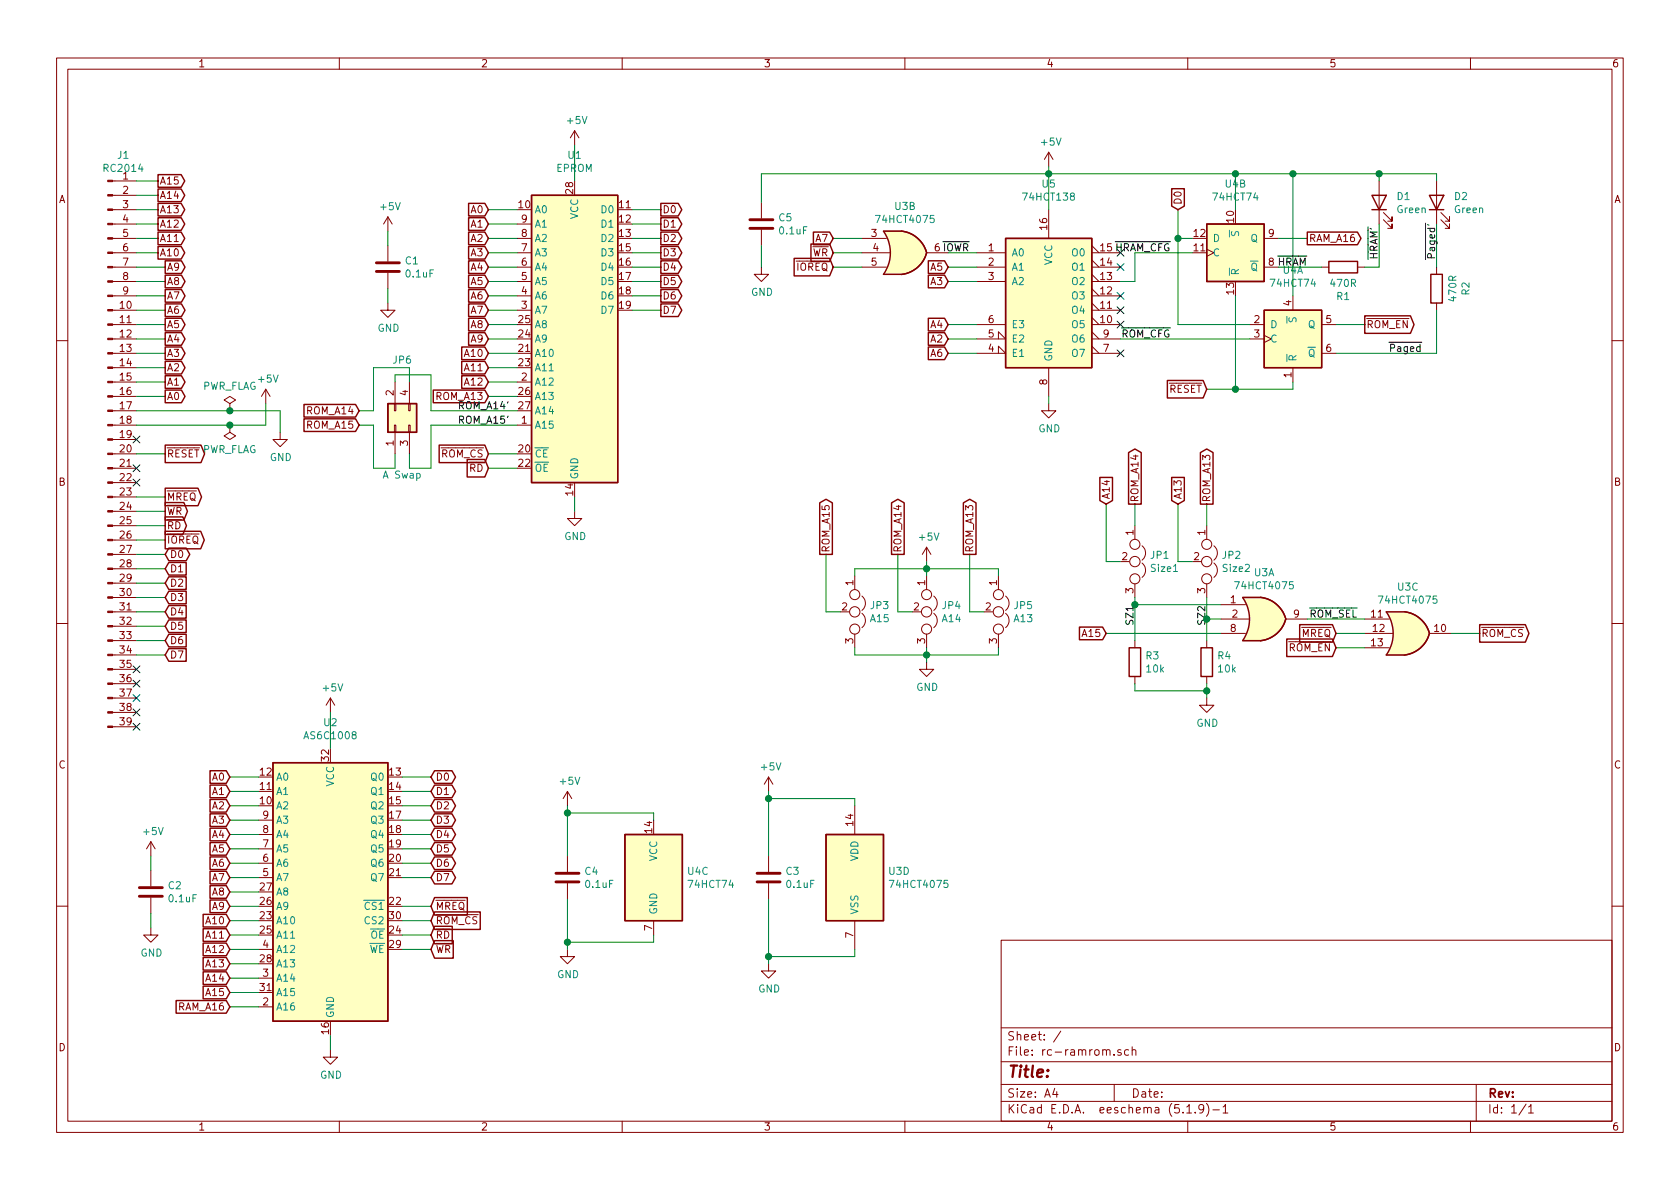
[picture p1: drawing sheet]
EESchema Schematic File Version 4
EELAYER 30 0
EELAYER END
$Descr A4 11693 8268
encoding utf-8
Sheet 1 1
Title ""
Date ""
Rev ""
Comp ""
Comment1 ""
Comment2 ""
Comment3 ""
Comment4 ""
$EndDescr
$Comp
L Connector:Conn_01x39_Male J1
U 1 1
P 750 3150
F 0 "J1" H 858 5231 50  0000 C CNN
F 1 "RC2014" H 858 5140 50  0000 C CNN
F 2 "Connector_PinHeader_2.54mm:PinHeader_1x39_P2.54mm_Vertical" H 750 3150 50  0001 C CNN
F 3 "~" H 750 3150 50  0001 C CNN
	1    750  3150
	1    0    0    -1  
$EndComp
Wire Wire Line
	950  1250 1100 1250
Wire Wire Line
	1100 1350 950  1350
Wire Wire Line
	950  1450 1100 1450
Wire Wire Line
	1100 1550 950  1550
Wire Wire Line
	950  1650 1100 1650
Wire Wire Line
	1100 1750 950  1750
Wire Wire Line
	950  1850 1150 1850
Wire Wire Line
	1150 1950 950  1950
Wire Wire Line
	950  2050 1150 2050
Wire Wire Line
	1150 2150 950  2150
Wire Wire Line
	950  2250 1150 2250
Wire Wire Line
	1150 2350 950  2350
Wire Wire Line
	950  2450 1150 2450
Wire Wire Line
	1150 2550 950  2550
Wire Wire Line
	950  2650 1150 2650
Wire Wire Line
	1150 2750 950  2750
Text GLabel 1100 1250 2    50   Output ~ 0
A15
Text GLabel 1100 1350 2    50   Output ~ 0
A14
Text GLabel 1100 1450 2    50   Output ~ 0
A13
Text GLabel 1150 2750 2    50   Output ~ 0
A0
Text GLabel 1150 2650 2    50   Output ~ 0
A1
Text GLabel 1150 2550 2    50   Output ~ 0
A2
Text GLabel 1150 2450 2    50   Output ~ 0
A3
Text GLabel 1150 2350 2    50   Output ~ 0
A4
Text GLabel 1150 2250 2    50   Output ~ 0
A5
Text GLabel 1150 2150 2    50   Output ~ 0
A6
Text GLabel 1150 2050 2    50   Output ~ 0
A7
Text GLabel 1150 1950 2    50   Output ~ 0
A8
Text GLabel 1150 1850 2    50   Output ~ 0
A9
Text GLabel 1100 1750 2    50   Output ~ 0
A10
Text GLabel 1100 1650 2    50   Output ~ 0
A11
Text GLabel 1100 1550 2    50   Output ~ 0
A12
Text GLabel 1150 3850 2    50   BiDi ~ 0
D0
Text GLabel 1150 3950 2    50   Input ~ 0
D1
Text GLabel 1150 4050 2    50   Input ~ 0
D2
Text GLabel 1150 4150 2    50   Input ~ 0
D3
Text GLabel 1150 4250 2    50   Input ~ 0
D4
Text GLabel 1150 4350 2    50   Input ~ 0
D5
Text GLabel 1150 4450 2    50   Input ~ 0
D6
Text GLabel 1150 4550 2    50   Input ~ 0
D7
Wire Wire Line
	950  3850 1150 3850
Wire Wire Line
	950  3950 1150 3950
Wire Wire Line
	950  4050 1150 4050
Wire Wire Line
	950  4150 1150 4150
Wire Wire Line
	950  4250 1150 4250
Wire Wire Line
	950  4350 1150 4350
Wire Wire Line
	950  4450 1150 4450
Wire Wire Line
	950  4550 1150 4550
Text GLabel 1150 3450 2    50   Output ~ 0
~MREQ
Text GLabel 1150 3550 2    50   Output ~ 0
~WR
Text GLabel 1150 3650 2    50   Output ~ 0
~RD
Wire Wire Line
	1150 3650 950  3650
Wire Wire Line
	1150 3550 950  3550
Wire Wire Line
	1150 3450 950  3450
NoConn ~ 950  4650
NoConn ~ 950  4750
NoConn ~ 950  4850
NoConn ~ 950  4950
NoConn ~ 950  5050
NoConn ~ 950  3050
NoConn ~ 950  3250
NoConn ~ 950  3350
$Comp
L Memory_EPROM:27C512 U1
U 1 1
P 4000 2350
F 0 "U1" H 4000 3631 50  0000 C CNN
F 1 "EPROM" H 4000 3540 50  0000 C CNN
F 2 "Package_DIP:DIP-28_W15.24mm_Socket_LongPads" H 4000 2350 50  0001 C CNN
F 3 "http://ww1.microchip.com/downloads/en/DeviceDoc/doc0015.pdf" H 4000 2350 50  0001 C CNN
	1    4000 2350
	1    0    0    -1  
$EndComp
$Comp
L power:+5V #PWR0102
U 1 1
P 4000 1000
F 0 "#PWR0102" H 4000 850 50  0001 C CNN
F 1 "+5V" H 4015 1173 50  0000 C CNN
F 2 "" H 4000 1000 50  0001 C CNN
F 3 "" H 4000 1000 50  0001 C CNN
	1    4000 1000
	1    0    0    -1  
$EndComp
$Comp
L power:GND #PWR0103
U 1 1
P 4000 3550
F 0 "#PWR0103" H 4000 3300 50  0001 C CNN
F 1 "GND" H 4005 3377 50  0000 C CNN
F 2 "" H 4000 3550 50  0001 C CNN
F 3 "" H 4000 3550 50  0001 C CNN
	1    4000 3550
	1    0    0    -1  
$EndComp
Wire Wire Line
	4000 1000 4000 1250
Wire Wire Line
	4000 3450 4000 3550
Text GLabel 1150 3750 2    50   Output ~ 0
~IOREQ
Wire Wire Line
	950  3750 1150 3750
Text GLabel 3400 1450 0    50   Input ~ 0
A0
Text GLabel 3400 1550 0    50   Input ~ 0
A1
Text GLabel 3400 1650 0    50   Input ~ 0
A2
Text GLabel 3400 1750 0    50   Input ~ 0
A3
Text GLabel 3400 1850 0    50   Input ~ 0
A4
Text GLabel 3400 1950 0    50   Input ~ 0
A5
Text GLabel 3400 2050 0    50   Input ~ 0
A6
Text GLabel 3400 2150 0    50   Input ~ 0
A7
Text GLabel 3400 2250 0    50   Input ~ 0
A8
Text GLabel 3400 2350 0    50   Input ~ 0
A9
Text GLabel 3400 2450 0    50   Input ~ 0
A10
Text GLabel 3400 2550 0    50   Input ~ 0
A11
Text GLabel 3400 2650 0    50   Input ~ 0
A12
Text GLabel 4600 1450 2    50   Output ~ 0
D0
Text GLabel 4600 1550 2    50   Output ~ 0
D1
Text GLabel 4600 1650 2    50   Output ~ 0
D2
Text GLabel 4600 1750 2    50   Output ~ 0
D3
Text GLabel 4600 1850 2    50   Output ~ 0
D4
Text GLabel 4600 1950 2    50   Output ~ 0
D5
Text GLabel 4600 2050 2    50   Output ~ 0
D6
Text GLabel 4600 2150 2    50   Output ~ 0
D7
Wire Wire Line
	3400 1450 3600 1450
Wire Wire Line
	3400 1550 3600 1550
Wire Wire Line
	3600 1650 3400 1650
Wire Wire Line
	3400 1750 3600 1750
Wire Wire Line
	3600 1850 3400 1850
Wire Wire Line
	3400 1950 3600 1950
Wire Wire Line
	3600 2050 3400 2050
Wire Wire Line
	3400 2150 3600 2150
Wire Wire Line
	3600 2250 3400 2250
Wire Wire Line
	3400 2350 3600 2350
Wire Wire Line
	3600 2450 3400 2450
Wire Wire Line
	3400 2550 3600 2550
Wire Wire Line
	3600 2650 3400 2650
Wire Wire Line
	4400 1450 4600 1450
Wire Wire Line
	4400 1550 4600 1550
Wire Wire Line
	4400 1650 4600 1650
Wire Wire Line
	4400 1750 4600 1750
Wire Wire Line
	4400 1850 4600 1850
Wire Wire Line
	4400 1950 4600 1950
Wire Wire Line
	4400 2050 4600 2050
Wire Wire Line
	4400 2150 4600 2150
$Comp
L 4xxx:4075 U3
U 4 1
P 5950 6100
F 0 "U3" H 6180 6146 50  0000 L CNN
F 1 "74HCT4075" H 6180 6055 50  0000 L CNN
F 2 "Package_DIP:DIP-14_W7.62mm_LongPads" H 5950 6100 50  0001 C CNN
F 3 "http://www.intersil.com/content/dam/Intersil/documents/cd40/cd4071bms-72bms-75bms.pdf" H 5950 6100 50  0001 C CNN
	4    5950 6100
	1    0    0    -1  
$EndComp
Text GLabel 5800 1650 0    50   Input ~ 0
A7
Text GLabel 6600 1850 0    50   Input ~ 0
A5
Text GLabel 6600 2250 0    50   Input ~ 0
A4
Text GLabel 6600 1950 0    50   Input ~ 0
A3
Text GLabel 6600 2350 0    50   Input ~ 0
A2
Wire Wire Line
	6600 1950 6800 1950
Wire Wire Line
	6600 1850 6800 1850
$Comp
L 74xx:74HC74 U4
U 3 1
P 4550 6100
F 0 "U4" H 4780 6146 50  0000 L CNN
F 1 "74HCT74" H 4780 6055 50  0000 L CNN
F 2 "Package_DIP:DIP-14_W7.62mm_LongPads" H 4550 6100 50  0001 C CNN
F 3 "74xx/74hc_hct74.pdf" H 4550 6100 50  0001 C CNN
	3    4550 6100
	1    0    0    -1  
$EndComp
$Comp
L 74xx:74HC74 U4
U 1 1
P 9000 2350
F 0 "U4" H 9000 2831 50  0000 C CNN
F 1 "74HCT74" H 9000 2740 50  0000 C CNN
F 2 "Package_DIP:DIP-14_W7.62mm_LongPads" H 9000 2350 50  0001 C CNN
F 3 "74xx/74hc_hct74.pdf" H 9000 2350 50  0001 C CNN
	1    9000 2350
	1    0    0    -1  
$EndComp
Text GLabel 1150 3150 2    50   Output ~ 0
~RESET
Wire Wire Line
	950  3150 1150 3150
Wire Wire Line
	9000 2700 9000 2650
$Comp
L power:GND #PWR0104
U 1 1
P 7300 2800
F 0 "#PWR0104" H 7300 2550 50  0001 C CNN
F 1 "GND" H 7305 2627 50  0000 C CNN
F 2 "" H 7300 2800 50  0001 C CNN
F 3 "" H 7300 2800 50  0001 C CNN
	1    7300 2800
	1    0    0    -1  
$EndComp
$Comp
L power:+5V #PWR0106
U 1 1
P 7300 1150
F 0 "#PWR0106" H 7300 1000 50  0001 C CNN
F 1 "+5V" H 7315 1323 50  0000 C CNN
F 2 "" H 7300 1150 50  0001 C CNN
F 3 "" H 7300 1150 50  0001 C CNN
	1    7300 1150
	1    0    0    -1  
$EndComp
Wire Wire Line
	7300 2750 7300 2800
Text GLabel 3400 3250 0    50   Input ~ 0
~RD
Wire Wire Line
	3400 3250 3600 3250
Text GLabel 3400 3150 0    50   Input ~ 0
~ROM_CS
Wire Wire Line
	3400 3150 3600 3150
Wire Wire Line
	9000 1200 9000 2050
Text GLabel 3400 2750 0    50   Input ~ 0
ROM_A13
Text GLabel 2500 2850 0    50   Input ~ 0
ROM_A14
Text GLabel 2500 2950 0    50   Input ~ 0
ROM_A15
Wire Wire Line
	3400 2750 3600 2750
NoConn ~ 7800 2250
NoConn ~ 7800 2150
NoConn ~ 7800 2050
NoConn ~ 7800 1850
NoConn ~ 7800 2450
Text Label 8150 2350 2    50   ~ 0
~ROM_CFG
$Comp
L Device:C C1
U 1 1
P 2700 1850
F 0 "C1" H 2815 1896 50  0000 L CNN
F 1 "0.1uF" H 2815 1805 50  0000 L CNN
F 2 "Capacitor_THT:C_Disc_D3.0mm_W1.6mm_P2.50mm" H 2738 1700 50  0001 C CNN
F 3 "~" H 2700 1850 50  0001 C CNN
	1    2700 1850
	1    0    0    -1  
$EndComp
$Comp
L power:+5V #PWR0108
U 1 1
P 2700 1600
F 0 "#PWR0108" H 2700 1450 50  0001 C CNN
F 1 "+5V" H 2715 1773 50  0000 C CNN
F 2 "" H 2700 1600 50  0001 C CNN
F 3 "" H 2700 1600 50  0001 C CNN
	1    2700 1600
	1    0    0    -1  
$EndComp
$Comp
L power:GND #PWR0109
U 1 1
P 2700 2100
F 0 "#PWR0109" H 2700 1850 50  0001 C CNN
F 1 "GND" H 2705 1927 50  0000 C CNN
F 2 "" H 2700 2100 50  0001 C CNN
F 3 "" H 2700 2100 50  0001 C CNN
	1    2700 2100
	1    0    0    -1  
$EndComp
Wire Wire Line
	2700 1700 2700 1600
Wire Wire Line
	2700 2000 2700 2100
$Comp
L Device:C C5
U 1 1
P 5300 1550
F 0 "C5" H 5415 1596 50  0000 L CNN
F 1 "0.1uF" H 5415 1505 50  0000 L CNN
F 2 "Capacitor_THT:C_Disc_D3.0mm_W1.6mm_P2.50mm" H 5338 1400 50  0001 C CNN
F 3 "~" H 5300 1550 50  0001 C CNN
	1    5300 1550
	1    0    0    -1  
$EndComp
$Comp
L power:GND #PWR0110
U 1 1
P 5300 1850
F 0 "#PWR0110" H 5300 1600 50  0001 C CNN
F 1 "GND" H 5305 1677 50  0000 C CNN
F 2 "" H 5300 1850 50  0001 C CNN
F 3 "" H 5300 1850 50  0001 C CNN
	1    5300 1850
	1    0    0    -1  
$EndComp
Wire Wire Line
	5300 1400 5300 1200
Wire Wire Line
	5300 1700 5300 1850
$Comp
L Device:C C4
U 1 1
P 3950 6100
F 0 "C4" H 4065 6146 50  0000 L CNN
F 1 "0.1uF" H 4065 6055 50  0000 L CNN
F 2 "Capacitor_THT:C_Disc_D3.0mm_W1.6mm_P2.50mm" H 3988 5950 50  0001 C CNN
F 3 "~" H 3950 6100 50  0001 C CNN
	1    3950 6100
	1    0    0    -1  
$EndComp
$Comp
L power:+5V #PWR0111
U 1 1
P 3950 5600
F 0 "#PWR0111" H 3950 5450 50  0001 C CNN
F 1 "+5V" H 3965 5773 50  0000 C CNN
F 2 "" H 3950 5600 50  0001 C CNN
F 3 "" H 3950 5600 50  0001 C CNN
	1    3950 5600
	1    0    0    -1  
$EndComp
$Comp
L power:GND #PWR0112
U 1 1
P 3950 6600
F 0 "#PWR0112" H 3950 6350 50  0001 C CNN
F 1 "GND" H 3955 6427 50  0000 C CNN
F 2 "" H 3950 6600 50  0001 C CNN
F 3 "" H 3950 6600 50  0001 C CNN
	1    3950 6600
	1    0    0    -1  
$EndComp
Wire Wire Line
	3950 5950 3950 5650
Wire Wire Line
	3950 6250 3950 6550
Wire Wire Line
	4550 6500 4550 6550
Wire Wire Line
	4550 6550 3950 6550
Connection ~ 3950 6550
Wire Wire Line
	3950 6550 3950 6600
Wire Wire Line
	4550 5700 4550 5650
Wire Wire Line
	4550 5650 3950 5650
Connection ~ 3950 5650
Wire Wire Line
	3950 5650 3950 5600
$Comp
L Device:C C3
U 1 1
P 5350 6100
F 0 "C3" H 5465 6146 50  0000 L CNN
F 1 "0.1uF" H 5465 6055 50  0000 L CNN
F 2 "Capacitor_THT:C_Disc_D3.0mm_W1.6mm_P2.50mm" H 5388 5950 50  0001 C CNN
F 3 "~" H 5350 6100 50  0001 C CNN
	1    5350 6100
	1    0    0    -1  
$EndComp
$Comp
L power:+5V #PWR0113
U 1 1
P 5350 5500
F 0 "#PWR0113" H 5350 5350 50  0001 C CNN
F 1 "+5V" H 5365 5673 50  0000 C CNN
F 2 "" H 5350 5500 50  0001 C CNN
F 3 "" H 5350 5500 50  0001 C CNN
	1    5350 5500
	1    0    0    -1  
$EndComp
$Comp
L power:GND #PWR0114
U 1 1
P 5350 6700
F 0 "#PWR0114" H 5350 6450 50  0001 C CNN
F 1 "GND" H 5355 6527 50  0000 C CNN
F 2 "" H 5350 6700 50  0001 C CNN
F 3 "" H 5350 6700 50  0001 C CNN
	1    5350 6700
	1    0    0    -1  
$EndComp
Wire Wire Line
	5350 5950 5350 5550
Wire Wire Line
	5350 6250 5350 6650
Wire Wire Line
	5950 5600 5950 5550
Wire Wire Line
	5950 5550 5350 5550
Connection ~ 5350 5550
Wire Wire Line
	5350 5550 5350 5500
Wire Wire Line
	5950 6600 5950 6650
Wire Wire Line
	5950 6650 5350 6650
Connection ~ 5350 6650
Wire Wire Line
	5350 6650 5350 6700
$Comp
L Device:LED D1
U 1 1
P 9600 1400
F 0 "D1" V 9639 1282 50  0000 R CNN
F 1 "Green" V 9548 1282 50  0000 R CNN
F 2 "LED_THT:LED_D3.0mm" H 9600 1400 50  0001 C CNN
F 3 "~" H 9600 1400 50  0001 C CNN
	1    9600 1400
	0    -1   -1   0   
$EndComp
Text Label 9100 1850 2    50   ~ 0
~HRAM
Wire Wire Line
	9600 1250 9600 1200
Wire Wire Line
	9600 1200 9000 1200
$Comp
L Device:Jumper_NC_Dual JP3
U 1 1
P 5950 4250
F 0 "JP3" V 5904 4352 50  0000 L CNN
F 1 "A15" V 5995 4352 50  0000 L CNN
F 2 "Connector_PinHeader_2.54mm:PinHeader_1x03_P2.54mm_Vertical" H 5950 4250 50  0001 C CNN
F 3 "~" H 5950 4250 50  0001 C CNN
	1    5950 4250
	0    1    1    0   
$EndComp
$Comp
L Device:Jumper_NC_Dual JP4
U 1 1
P 6450 4250
F 0 "JP4" V 6404 4352 50  0000 L CNN
F 1 "A14" V 6495 4352 50  0000 L CNN
F 2 "Connector_PinHeader_2.54mm:PinHeader_1x03_P2.54mm_Vertical" H 6450 4250 50  0001 C CNN
F 3 "~" H 6450 4250 50  0001 C CNN
	1    6450 4250
	0    1    1    0   
$EndComp
$Comp
L Device:Jumper_NC_Dual JP5
U 1 1
P 6950 4250
F 0 "JP5" V 6904 4352 50  0000 L CNN
F 1 "A13" V 6995 4352 50  0000 L CNN
F 2 "Connector_PinHeader_2.54mm:PinHeader_1x03_P2.54mm_Vertical" H 6950 4250 50  0001 C CNN
F 3 "~" H 6950 4250 50  0001 C CNN
	1    6950 4250
	0    1    1    0   
$EndComp
Wire Wire Line
	5950 4000 5950 3950
Wire Wire Line
	5950 3950 6450 3950
Wire Wire Line
	6950 3950 6950 4000
Wire Wire Line
	6450 4000 6450 3950
Connection ~ 6450 3950
Wire Wire Line
	6450 3950 6950 3950
$Comp
L power:+5V #PWR0115
U 1 1
P 6450 3900
F 0 "#PWR0115" H 6450 3750 50  0001 C CNN
F 1 "+5V" H 6465 4073 50  0000 C CNN
F 2 "" H 6450 3900 50  0001 C CNN
F 3 "" H 6450 3900 50  0001 C CNN
	1    6450 3900
	1    0    0    -1  
$EndComp
Wire Wire Line
	6450 3900 6450 3950
Wire Wire Line
	5950 4500 5950 4550
Wire Wire Line
	5950 4550 6450 4550
Wire Wire Line
	6950 4550 6950 4500
Wire Wire Line
	6450 4500 6450 4550
Connection ~ 6450 4550
Wire Wire Line
	6450 4550 6950 4550
$Comp
L power:GND #PWR0118
U 1 1
P 6450 4600
F 0 "#PWR0118" H 6450 4350 50  0001 C CNN
F 1 "GND" H 6455 4427 50  0000 C CNN
F 2 "" H 6450 4600 50  0001 C CNN
F 3 "" H 6450 4600 50  0001 C CNN
	1    6450 4600
	1    0    0    -1  
$EndComp
Wire Wire Line
	6450 4550 6450 4600
Text GLabel 5750 3850 1    50   Output ~ 0
ROM_A15
Text GLabel 6250 3850 1    50   Output ~ 0
ROM_A14
Text GLabel 6750 3850 1    50   Output ~ 0
ROM_A13
Wire Wire Line
	6750 3850 6750 4250
Wire Wire Line
	6750 4250 6850 4250
Wire Wire Line
	6250 3850 6250 4250
Wire Wire Line
	6250 4250 6350 4250
Wire Wire Line
	5750 3850 5750 4250
Wire Wire Line
	5750 4250 5850 4250
Wire Wire Line
	7800 2350 8700 2350
Wire Wire Line
	7300 1150 7300 1200
Connection ~ 7300 1200
Wire Wire Line
	5300 1200 7300 1200
$Comp
L Connector_Generic:Conn_02x02_Odd_Even JP6
U 1 1
P 2750 2950
F 0 "JP6" V 3200 2900 50  0000 C CNN
F 1 "A Swap" V 2400 2900 50  0000 C CNN
F 2 "Connector_PinHeader_2.54mm:PinHeader_2x02_P2.54mm_Vertical" H 2750 2950 50  0001 C CNN
F 3 "~" H 2750 2950 50  0001 C CNN
	1    2750 2950
	0    -1   -1   0   
$EndComp
Wire Wire Line
	2500 2950 2600 2950
Wire Wire Line
	2600 2950 2600 3250
Wire Wire Line
	2600 3250 2750 3250
Wire Wire Line
	2500 2850 2600 2850
Wire Wire Line
	2750 3150 2750 3250
Wire Wire Line
	2850 3150 2850 3250
Wire Wire Line
	2850 3250 3000 3250
Wire Wire Line
	3000 3250 3000 2950
Wire Wire Line
	3000 2950 3600 2950
Wire Wire Line
	2750 2650 2750 2600
Wire Wire Line
	3000 2600 3000 2850
Wire Wire Line
	3000 2850 3600 2850
Wire Wire Line
	2750 2600 3000 2600
Wire Wire Line
	2850 2550 2850 2650
Wire Wire Line
	2600 2850 2600 2550
Wire Wire Line
	2600 2550 2850 2550
Text Label 3550 2850 2    50   ~ 0
ROM_A14'
Text Label 3550 2950 2    50   ~ 0
ROM_A15'
Wire Wire Line
	950  2950 1600 2950
$Comp
L power:PWR_FLAG #FLG0102
U 1 1
P 1600 2950
F 0 "#FLG0102" H 1600 3025 50  0001 C CNN
F 1 "PWR_FLAG" H 1600 3123 50  0000 C CNN
F 2 "" H 1600 2950 50  0001 C CNN
F 3 "~" H 1600 2950 50  0001 C CNN
	1    1600 2950
	-1   0    0    1   
$EndComp
Wire Wire Line
	950  2850 1600 2850
$Comp
L power:PWR_FLAG #FLG0101
U 1 1
P 1600 2850
F 0 "#FLG0101" H 1600 2925 50  0001 C CNN
F 1 "PWR_FLAG" H 1600 3023 50  0000 C CNN
F 2 "" H 1600 2850 50  0001 C CNN
F 3 "~" H 1600 2850 50  0001 C CNN
	1    1600 2850
	1    0    0    -1  
$EndComp
Text Label 9600 1800 1    50   ~ 0
~HRAM'
$Comp
L 4xxx:4075 U3
U 1 1
P 8800 4300
F 0 "U3" H 8800 4625 50  0000 C CNN
F 1 "74HCT4075" H 8800 4534 50  0000 C CNN
F 2 "Package_DIP:DIP-14_W7.62mm_LongPads" H 8800 4300 50  0001 C CNN
F 3 "http://www.intersil.com/content/dam/Intersil/documents/cd40/cd4071bms-72bms-75bms.pdf" H 8800 4300 50  0001 C CNN
	1    8800 4300
	1    0    0    -1  
$EndComp
Text GLabel 8200 3500 1    50   Input ~ 0
A13
Wire Wire Line
	8200 3900 8300 3900
Text GLabel 7700 4400 0    50   Input ~ 0
A15
Wire Wire Line
	7700 4400 8500 4400
$Comp
L Device:Jumper_NC_Dual JP1
U 1 1
P 7900 3900
F 0 "JP1" V 7854 4002 50  0000 L CNN
F 1 "Size1" V 7945 4002 50  0000 L CNN
F 2 "Connector_PinHeader_2.54mm:PinHeader_1x03_P2.54mm_Vertical" H 7900 3900 50  0001 C CNN
F 3 "~" H 7900 3900 50  0001 C CNN
	1    7900 3900
	0    1    1    0   
$EndComp
$Comp
L Device:Jumper_NC_Dual JP2
U 1 1
P 8400 3900
F 0 "JP2" V 8354 4002 50  0000 L CNN
F 1 "Size2" V 8445 4002 50  0000 L CNN
F 2 "Connector_PinHeader_2.54mm:PinHeader_1x03_P2.54mm_Vertical" H 8400 3900 50  0001 C CNN
F 3 "~" H 8400 3900 50  0001 C CNN
	1    8400 3900
	0    1    1    0   
$EndComp
Text GLabel 7700 3500 1    50   Input ~ 0
A14
Text GLabel 7900 3500 1    50   Output ~ 0
ROM_A14
Text GLabel 8400 3500 1    50   Output ~ 0
ROM_A13
Wire Wire Line
	7900 3650 7900 3500
Wire Wire Line
	8400 3650 8400 3500
Wire Wire Line
	7700 3900 7800 3900
$Comp
L Device:R R4
U 1 1
P 8400 4600
F 0 "R4" H 8470 4646 50  0000 L CNN
F 1 "10k" H 8470 4555 50  0000 L CNN
F 2 "Resistor_THT:R_Axial_DIN0207_L6.3mm_D2.5mm_P7.62mm_Horizontal" V 8330 4600 50  0001 C CNN
F 3 "~" H 8400 4600 50  0001 C CNN
	1    8400 4600
	1    0    0    -1  
$EndComp
$Comp
L Device:R R3
U 1 1
P 7900 4600
F 0 "R3" H 7970 4646 50  0000 L CNN
F 1 "10k" H 7970 4555 50  0000 L CNN
F 2 "Resistor_THT:R_Axial_DIN0207_L6.3mm_D2.5mm_P7.62mm_Horizontal" V 7830 4600 50  0001 C CNN
F 3 "~" H 7900 4600 50  0001 C CNN
	1    7900 4600
	1    0    0    -1  
$EndComp
$Comp
L power:GND #PWR0107
U 1 1
P 8400 4850
F 0 "#PWR0107" H 8400 4600 50  0001 C CNN
F 1 "GND" H 8405 4677 50  0000 C CNN
F 2 "" H 8400 4850 50  0001 C CNN
F 3 "" H 8400 4850 50  0001 C CNN
	1    8400 4850
	1    0    0    -1  
$EndComp
Wire Wire Line
	7900 4750 7900 4800
Wire Wire Line
	8400 4150 8400 4300
Wire Wire Line
	7900 4150 7900 4200
Wire Wire Line
	8500 4300 8400 4300
Connection ~ 8400 4300
Wire Wire Line
	8400 4300 8400 4450
Connection ~ 7900 4200
Wire Wire Line
	7900 4200 7900 4450
Wire Wire Line
	7700 3500 7700 3900
Wire Wire Line
	8200 3900 8200 3500
Wire Wire Line
	8500 4200 7900 4200
Wire Wire Line
	8400 4800 8400 4750
Wire Wire Line
	8400 4850 8400 4800
Connection ~ 8400 4800
Wire Wire Line
	7900 4800 8400 4800
Text Label 7900 4350 1    50   ~ 0
SZ1
Text Label 8400 4350 1    50   ~ 0
SZ2
Text GLabel 9500 2250 2    50   Output ~ 0
~ROM_EN
Wire Wire Line
	9300 2250 9500 2250
$Comp
L 4xxx:4075 U3
U 3 1
P 9800 4400
F 0 "U3" H 9800 4725 50  0000 C CNN
F 1 "74HCT4075" H 9800 4634 50  0000 C CNN
F 2 "Package_DIP:DIP-14_W7.62mm_LongPads" H 9800 4400 50  0001 C CNN
F 3 "http://www.intersil.com/content/dam/Intersil/documents/cd40/cd4071bms-72bms-75bms.pdf" H 9800 4400 50  0001 C CNN
	3    9800 4400
	1    0    0    -1  
$EndComp
Wire Wire Line
	10100 4400 10300 4400
Text GLabel 10300 4400 2    50   Output ~ 0
~ROM_CS
Wire Wire Line
	9100 4300 9500 4300
Text GLabel 9300 4400 0    50   Input ~ 0
~MREQ
Wire Wire Line
	9300 4400 9500 4400
Wire Wire Line
	9300 4500 9500 4500
Text GLabel 9300 4500 0    50   Input ~ 0
~ROM_EN
Text Label 9450 4300 2    50   ~ 0
~ROM_SEL
$Comp
L Device:R R2
U 1 1
P 10000 2000
F 0 "R2" V 9793 2000 50  0000 C CNN
F 1 "470R" V 9884 2000 50  0000 C CNN
F 2 "Resistor_THT:R_Axial_DIN0207_L6.3mm_D2.5mm_P7.62mm_Horizontal" V 9930 2000 50  0001 C CNN
F 3 "~" H 10000 2000 50  0001 C CNN
	1    10000 2000
	-1   0    0    1   
$EndComp
$Comp
L Device:LED D2
U 1 1
P 10000 1400
F 0 "D2" V 10039 1282 50  0000 R CNN
F 1 "Green" V 9948 1282 50  0000 R CNN
F 2 "LED_THT:LED_D3.0mm" H 10000 1400 50  0001 C CNN
F 3 "~" H 10000 1400 50  0001 C CNN
	1    10000 1400
	0    -1   -1   0   
$EndComp
Wire Wire Line
	9600 1200 10000 1200
Wire Wire Line
	10000 1200 10000 1250
Connection ~ 9600 1200
Wire Wire Line
	10000 1550 10000 1850
Wire Wire Line
	10000 2150 10000 2450
Wire Wire Line
	10000 2450 9300 2450
Text Label 9900 2450 2    50   ~ 0
~Paged
Text Label 10000 1800 1    50   ~ 0
~Paged'
$Comp
L power:GND #PWR0101
U 1 1
P 1950 3000
F 0 "#PWR0101" H 1950 2750 50  0001 C CNN
F 1 "GND" H 1955 2827 50  0000 C CNN
F 2 "" H 1950 3000 50  0001 C CNN
F 3 "" H 1950 3000 50  0001 C CNN
	1    1950 3000
	1    0    0    -1  
$EndComp
$Comp
L power:+5V #PWR0105
U 1 1
P 1850 2800
F 0 "#PWR0105" H 1850 2650 50  0001 C CNN
F 1 "+5V" H 1865 2973 50  0000 C CNN
F 2 "" H 1850 2800 50  0001 C CNN
F 3 "" H 1850 2800 50  0001 C CNN
	1    1850 2800
	1    0    0    -1  
$EndComp
Wire Wire Line
	1950 2850 1950 3000
Wire Wire Line
	1850 2950 1850 2800
Wire Wire Line
	1600 2950 1850 2950
Connection ~ 1600 2950
Wire Wire Line
	1600 2850 1950 2850
Connection ~ 1600 2850
$Comp
L Memory_RAM:628128_DIP32_SSOP32 U2
U 1 1
P 2300 6200
F 0 "U2" H 2300 7381 50  0000 C CNN
F 1 "AS6C1008" H 2300 7290 50  0000 C CNN
F 2 "Package_DIP:DIP-32_W15.24mm_LongPads" H 2300 6200 50  0001 C CNN
F 3 "http://www.futurlec.com/Datasheet/Memory/628128.pdf" H 2300 6200 50  0001 C CNN
	1    2300 6200
	1    0    0    -1  
$EndComp
Text GLabel 1600 5400 0    50   Input ~ 0
A0
Text GLabel 1600 5500 0    50   Input ~ 0
A1
Text GLabel 1600 5600 0    50   Input ~ 0
A2
Text GLabel 1600 5700 0    50   Input ~ 0
A3
Text GLabel 1600 5800 0    50   Input ~ 0
A4
Text GLabel 1600 5900 0    50   Input ~ 0
A5
Text GLabel 1600 6000 0    50   Input ~ 0
A6
Text GLabel 1600 6100 0    50   Input ~ 0
A7
Text GLabel 1600 6200 0    50   Input ~ 0
A8
Text GLabel 1600 6300 0    50   Input ~ 0
A9
Text GLabel 1600 6400 0    50   Input ~ 0
A10
Text GLabel 1600 6500 0    50   Input ~ 0
A11
Text GLabel 1600 6600 0    50   Input ~ 0
A12
Text GLabel 1600 6700 0    50   Input ~ 0
A13
Text GLabel 1600 6800 0    50   Input ~ 0
A14
Text GLabel 1600 6900 0    50   Input ~ 0
A15
Text GLabel 3000 5400 2    50   BiDi ~ 0
D0
Text GLabel 3000 5500 2    50   BiDi ~ 0
D1
Text GLabel 3000 5600 2    50   BiDi ~ 0
D2
Text GLabel 3000 5700 2    50   BiDi ~ 0
D3
Text GLabel 3000 5800 2    50   BiDi ~ 0
D4
Text GLabel 3000 5900 2    50   BiDi ~ 0
D5
Text GLabel 3000 6000 2    50   BiDi ~ 0
D6
Text GLabel 3000 6100 2    50   BiDi ~ 0
D7
Text GLabel 3000 6500 2    50   Input ~ 0
~RD
Text GLabel 3000 6600 2    50   Input ~ 0
~WR
Text GLabel 3000 6300 2    50   Input ~ 0
~MREQ
Wire Wire Line
	1600 5400 1800 5400
Wire Wire Line
	1600 5500 1800 5500
Wire Wire Line
	1600 5600 1800 5600
Wire Wire Line
	1600 5700 1800 5700
Wire Wire Line
	1600 5800 1800 5800
Wire Wire Line
	1600 5900 1800 5900
Wire Wire Line
	1600 6000 1800 6000
Wire Wire Line
	1600 6100 1800 6100
Wire Wire Line
	1600 6200 1800 6200
Wire Wire Line
	1600 6300 1800 6300
Wire Wire Line
	1600 6400 1800 6400
Wire Wire Line
	1600 6500 1800 6500
Wire Wire Line
	1600 6600 1800 6600
Wire Wire Line
	1600 6700 1800 6700
Wire Wire Line
	1600 6800 1800 6800
Wire Wire Line
	1600 6900 1800 6900
Wire Wire Line
	2800 5400 3000 5400
Wire Wire Line
	2800 5500 3000 5500
Wire Wire Line
	2800 5600 3000 5600
Wire Wire Line
	2800 5700 3000 5700
Wire Wire Line
	2800 5800 3000 5800
Wire Wire Line
	2800 5900 3000 5900
Wire Wire Line
	2800 6000 3000 6000
Wire Wire Line
	2800 6100 3000 6100
Wire Wire Line
	2800 6300 3000 6300
Wire Wire Line
	2800 6500 3000 6500
Wire Wire Line
	2800 6600 3000 6600
$Comp
L power:+5V #PWR0116
U 1 1
P 2300 4950
F 0 "#PWR0116" H 2300 4800 50  0001 C CNN
F 1 "+5V" H 2315 5123 50  0000 C CNN
F 2 "" H 2300 4950 50  0001 C CNN
F 3 "" H 2300 4950 50  0001 C CNN
	1    2300 4950
	1    0    0    -1  
$EndComp
$Comp
L power:GND #PWR0117
U 1 1
P 2300 7300
F 0 "#PWR0117" H 2300 7050 50  0001 C CNN
F 1 "GND" H 2305 7127 50  0000 C CNN
F 2 "" H 2300 7300 50  0001 C CNN
F 3 "" H 2300 7300 50  0001 C CNN
	1    2300 7300
	1    0    0    -1  
$EndComp
Wire Wire Line
	2300 7300 2300 7200
Wire Wire Line
	2300 4950 2300 5200
$Comp
L Device:C C2
U 1 1
P 1050 6200
F 0 "C2" H 1165 6246 50  0000 L CNN
F 1 "0.1uF" H 1165 6155 50  0000 L CNN
F 2 "Capacitor_THT:C_Disc_D3.0mm_W1.6mm_P2.50mm" H 1088 6050 50  0001 C CNN
F 3 "~" H 1050 6200 50  0001 C CNN
	1    1050 6200
	1    0    0    -1  
$EndComp
$Comp
L power:+5V #PWR0119
U 1 1
P 1050 5950
F 0 "#PWR0119" H 1050 5800 50  0001 C CNN
F 1 "+5V" H 1065 6123 50  0000 C CNN
F 2 "" H 1050 5950 50  0001 C CNN
F 3 "" H 1050 5950 50  0001 C CNN
	1    1050 5950
	1    0    0    -1  
$EndComp
$Comp
L power:GND #PWR0120
U 1 1
P 1050 6450
F 0 "#PWR0120" H 1050 6200 50  0001 C CNN
F 1 "GND" H 1055 6277 50  0000 C CNN
F 2 "" H 1050 6450 50  0001 C CNN
F 3 "" H 1050 6450 50  0001 C CNN
	1    1050 6450
	1    0    0    -1  
$EndComp
Wire Wire Line
	1050 5950 1050 6050
Wire Wire Line
	1050 6350 1050 6450
$Comp
L 4xxx:4075 U3
U 2 1
P 6300 1750
F 0 "U3" H 6300 2075 50  0000 C CNN
F 1 "74HCT4075" H 6300 1984 50  0000 C CNN
F 2 "Package_DIP:DIP-14_W7.62mm_LongPads" H 6300 1750 50  0001 C CNN
F 3 "http://www.intersil.com/content/dam/Intersil/documents/cd40/cd4071bms-72bms-75bms.pdf" H 6300 1750 50  0001 C CNN
	2    6300 1750
	1    0    0    -1  
$EndComp
Text Label 6750 1750 2    50   ~ 0
~IOWR
Wire Wire Line
	5800 1850 6000 1850
Wire Wire Line
	5800 1750 6000 1750
Text GLabel 5800 1750 0    50   Input ~ 0
~WR
Text GLabel 5800 1850 0    50   Input ~ 0
~IOREQ
Wire Wire Line
	6600 2250 6800 2250
Wire Wire Line
	5800 1650 6000 1650
Text GLabel 6600 2450 0    50   Input ~ 0
A6
Wire Wire Line
	6600 1750 6800 1750
Wire Wire Line
	6600 2450 6800 2450
Wire Wire Line
	6600 2350 6800 2350
Text GLabel 1600 7000 0    50   Input ~ 0
RAM_A16
Wire Wire Line
	1600 7000 1800 7000
Text GLabel 3000 6400 2    50   Input ~ 0
~ROM_CS
Wire Wire Line
	3000 6400 2800 6400
Text GLabel 9100 1650 2    50   Output ~ 0
RAM_A16
Wire Wire Line
	9600 1850 9600 1550
Wire Wire Line
	9500 1850 9600 1850
$Comp
L Device:R R1
U 1 1
P 9350 1850
F 0 "R1" V 9143 1850 50  0000 C CNN
F 1 "470R" V 9234 1850 50  0000 C CNN
F 2 "Resistor_THT:R_Axial_DIN0207_L6.3mm_D2.5mm_P7.62mm_Horizontal" V 9280 1850 50  0001 C CNN
F 3 "~" H 9350 1850 50  0001 C CNN
	1    9350 1850
	0    1    -1   0   
$EndComp
Wire Wire Line
	8600 2700 9000 2700
Connection ~ 8600 2700
Wire Wire Line
	8400 2700 8600 2700
Text GLabel 8400 2700 0    50   Input ~ 0
~RESET
Wire Wire Line
	7300 1200 8600 1200
Connection ~ 8600 1200
Wire Wire Line
	8600 1200 9000 1200
Text GLabel 8200 1450 1    50   Input ~ 0
D0
Text Label 8150 1750 2    50   ~ 0
~HRAM_CFG
Wire Wire Line
	8200 1650 8200 2250
Wire Wire Line
	8200 1450 8200 1650
Connection ~ 8200 1650
Wire Wire Line
	8200 2250 8700 2250
Wire Wire Line
	9100 1650 8900 1650
Wire Wire Line
	8900 1850 9200 1850
Wire Wire Line
	8600 2050 8600 2700
Wire Wire Line
	8200 1650 8300 1650
Wire Wire Line
	8600 1450 8600 1200
$Comp
L 74xx:74HC74 U4
U 2 1
P 8600 1750
F 0 "U4" H 8600 2231 50  0000 C CNN
F 1 "74HCT74" H 8600 2140 50  0000 C CNN
F 2 "Package_DIP:DIP-14_W7.62mm_LongPads" H 8600 1750 50  0001 C CNN
F 3 "74xx/74hc_hct74.pdf" H 8600 1750 50  0001 C CNN
	2    8600 1750
	1    0    0    -1  
$EndComp
NoConn ~ 7800 1750
Wire Wire Line
	7300 1200 7300 1450
$Comp
L 74xx:74LS138 U5
U 1 1
P 7300 2050
F 0 "U5" H 7300 2831 50  0000 C CNN
F 1 "74HCT138" H 7300 2740 50  0000 C CNN
F 2 "Package_DIP:DIP-16_W7.62mm_LongPads" H 7300 2050 50  0001 C CNN
F 3 "http://www.ti.com/lit/gpn/sn74LS138" H 7300 2050 50  0001 C CNN
	1    7300 2050
	1    0    0    -1  
$EndComp
Wire Wire Line
	7800 1950 7900 1950
Wire Wire Line
	7900 1950 7900 1750
Wire Wire Line
	7900 1750 8300 1750
Connection ~ 9000 1200
$EndSCHEMATC
